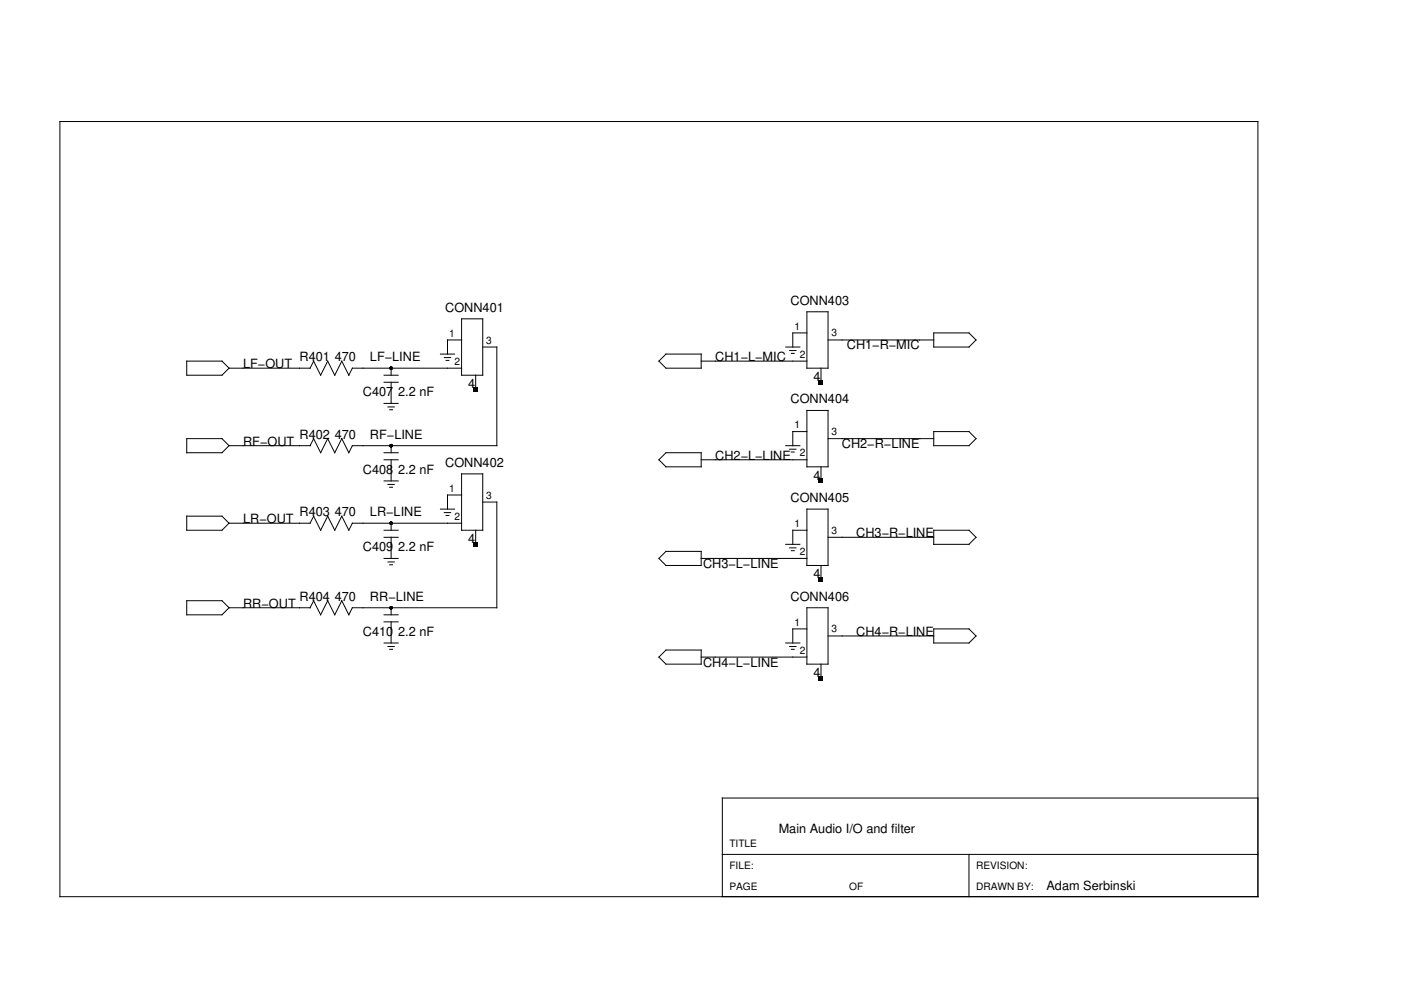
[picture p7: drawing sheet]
<svg xmlns="http://www.w3.org/2000/svg" width="297mm" height="210mm" viewBox="0 0 297 210" stroke-linecap="round" stroke-linejoin="round" font-family="sans-serif">
<g fill="none" stroke="#000" stroke-width=".21">
<path d="M12.7 25.8h254v164.3h-254zM39.6 76.6h7.5l1.5 1.5-1.5 1.5h-7.5zM48.6 78.1h17.2M66.5 76.6l1.5 3 1.5-3 1.5 3 1.5-3 1.5 3 .7-1.5h23.2M66.5 76.6l-.8 1.5M81.4 79.6h3M82.9 78.1v1.5M93.4 75.1h3M94.2 75.8h1.3M94.6 76.4h.6M97.9 67.6h4.4v12h-4.4zM97.9 72.1h-3v3"/>
<path d="M100.9 79.6v2.9M102.3 73.6h3v20.9h-30.6l-.7 1.5-1.5-3-1.5 3-1.5-3-1.5 3-1.5-3M141.2 75.1h7.5v3h-7.5l-1.5-1.5zM148.7 76.6h22.4M166.6 73.6h3M167.4 74.3h1.4M167.8 74.9h.6M171.1 66.1h4.5v12h-4.5zM171.1 70.6h-3v3M174.1 78.1v2.9M175.6 72.1h22.4M198 70.6h7.4l1.5 1.5-1.5 1.5h-7.4z"/>
<path d="M39.6 93h7.5l1.5 1.5-1.5 1.5h-7.5zM48.6 94.5h17.2M66.5 93l-.8 1.5M81.4 81h3M81.4 85.5h3M81.4 96h3M81.4 97.5h3M82.3 86.3h1.3M82.6 86.9h.6M82.9 81v4.5M82.9 94.5v1.5M82.9 97.5v4.5"/>
<path d="M141.2 96h7.5v3h-7.5l-1.5-1.5zM148.7 97.5h22.4M166.6 94.5h3M167.4 95.2h1.4M167.8 95.8h.6M171.1 87h4.5v12h-4.5zM171.1 91.5h-3v3M174.1 99v3M175.6 93h22.4M198 91.5h7.4l1.5 1.5-1.5 1.5h-7.4zM39.6 109.4h7.5l1.5 1.5-1.5 1.5h-7.5zM48.6 110.9h17.2"/>
<path d="M66.5 109.4l1.5 3 1.5-3 1.5 3 1.5-3 1.5 3 .7-1.5h23.2M66.5 109.4l-.8 1.5M81.4 102h3M81.4 112.4h3M81.4 113.9h3M81.4 118.4h3M82.3 102.7h1.3M82.3 119.1h1.3M82.6 103.3h.6M82.6 119.7h.6M82.9 110.9v1.5M82.9 113.9v4.5"/>
<path d="M93.4 107.9h3M94.2 108.7h1.3M94.6 109.3h.6M97.9 100.5h4.4v11.9h-4.4zM97.9 105h-3v2.9M100.9 112.4v3M102.3 106.4h3v22.5h-30.6l-.7 1.5-1.5-3-1.5 3-1.5-3-1.5 3-1.5-3M139.7 118.4l1.5-1.5h7.5v3h-7.5zM148.7 118.4h22.4M166.6 115.4h3M167.4 116.2h1.4M167.8 116.8h.6"/>
<path d="M171.1 112.4h-3v3M171.1 107.9h4.5v12h-4.5zM174.1 119.9v3M175.6 113.9h22.4M198 112.4h7.4l1.5 1.5-1.5 1.5h-7.4zM39.6 127.4h7.5l1.5 1.5-1.5 1.5h-7.5zM48.6 128.9h17.2M66.5 127.4l-.8 1.5M81.4 130.4h3M81.4 131.8h3M81.4 136.3h3M82.3 137.1h1.3"/>
<path d="M82.6 137.7h.6M82.9 128.9v1.5M82.9 131.8v4.5M139.7 139.3l1.5-1.5h7.5v3h-7.5zM148.7 139.3h22.4M166.6 136.3h3M167.4 137.1h1.4M167.8 137.7h.6M171.1 128.9h4.5v11.9h-4.5zM171.1 133.3h-3v3M175.6 134.8h22.4M198 133.3h7.4l1.5 1.5-1.5 1.5h-7.4z"/>
<path d="M174.1 140.8v3M266.7 169.2h-113.6v20.9M153.1 181.2h113.6M205.4 181.2v8.9"/>
</g>
<g fill="#000">
<path d="M100.4 82.1h.9v.9h-.9zM173.6 80.6h.9v.9h-.9zM100.4 115h.9v.9h-.9zM173.6 101.5h.9v.9h-.9zM173.6 122.4h.9v.9h-.9zM173.6 143.4h.9v.8h-.9z"/>
<circle cx="82.9" cy="78.1" r=".37"/>
<circle cx="82.9" cy="94.5" r=".37"/>
<circle cx="82.9" cy="110.9" r=".37"/>
<circle cx="82.9" cy="128.9" r=".37"/>
</g>
<g font-size="2.7">
<text x="167.6" y="64.6">CONN403</text>
<text x="94.4" y="66.1">CONN401</text>
<text x="63.5" y="76.6">R401 470</text>
<text x="78.4" y="76.6">LF−LINE</text>
<text x="151.7" y="76.6">CH1−L−MIC</text>
<text x="179.5" y="74.1">CH1−R−MIC</text>
<text x="51.5" y="78.1">LF−OUT</text>
<text x="99.3" y="82.3">4</text>
<text x="172.5" y="80.8">4</text>
<text x="76.9" y="84">C407 2.2 nF</text>
<text x="167.6" y="85.5">CONN404</text>
<text x="51.5" y="94.5">RF−OUT</text>
<text x="63.5" y="93">R402 470</text>
<text x="78.4" y="93">RF−LINE</text>
<text x="178.5" y="95">CH2−R−LINE</text>
<text x="76.9" y="100.5">C408 2.2 nF</text>
<text x="94.4" y="99">CONN402</text>
<text x="151.7" y="97.5">CH2−L−LINE</text>
<text x="172.5" y="101.7">4</text>
<text x="167.6" y="106.4">CONN405</text>
<text x="51.5" y="110.9">LR−OUT</text>
<text x="63.5" y="109.4">R403 470</text>
<text x="78.4" y="109.4">LR−LINE</text>
<text x="181.5" y="113.9">CH3−R−LINE</text>
<text x="76.9" y="116.9">C409 2.2 nF</text>
<text x="99.3" y="115.1">4</text>
<text x="149.1" y="120.4">CH3−L−LINE</text>
<text x="172.5" y="122.6">4</text>
<text x="51.5" y="128.9">RR−OUT</text>
<text x="63.5" y="127.4">R404 470</text>
<text x="78.4" y="127.4">RR−LINE</text>
<text x="167.6" y="127.4">CONN406</text>
<text x="76.9" y="134.8">C410 2.2 nF</text>
<text x="181.5" y="134.8">CH4−R−LINE</text>
<text x="149.1" y="141.3">CH4−L−LINE</text>
<text x="172.5" y="143.5">4</text>
<text x="165.1" y="176.7">Main Audio I/O and filter</text>
<text x="221.9" y="188.6">Adam Serbinski</text>
</g>
<g font-size="2.2">
<text x="95.2" y="71.4">1</text>
<text x="168.5" y="69.9">1</text>
<text x="176.3" y="71.3">3</text>
<text x="96.4" y="77.3">2</text>
<text x="103.1" y="72.8">3</text>
<text x="169.6" y="75.8">2</text>
<text x="168.5" y="90.8">1</text>
<text x="176.3" y="92.3">3</text>
<text x="169.6" y="96.7">2</text>
<text x="95.2" y="104.3">1</text>
<text x="103.1" y="105.7">3</text>
<text x="96.4" y="110.2">2</text>
<text x="168.5" y="111.8">1</text>
<text x="176.3" y="113.2">3</text>
<text x="169.6" y="117.7">2</text>
<text x="168.5" y="132.7">1</text>
<text x="176.3" y="134.1">3</text>
<text x="169.6" y="138.6">2</text>
<text x="154.6" y="179.7">TITLE</text>
<text x="154.6" y="184.1">FILE:</text>
<text x="206.9" y="184.1">REVISION:</text>
<text x="154.6" y="188.6">PAGE</text>
<text x="180" y="188.6">OF</text>
<text x="206.9" y="188.6">DRAWN BY:</text>
</g>
</svg>
